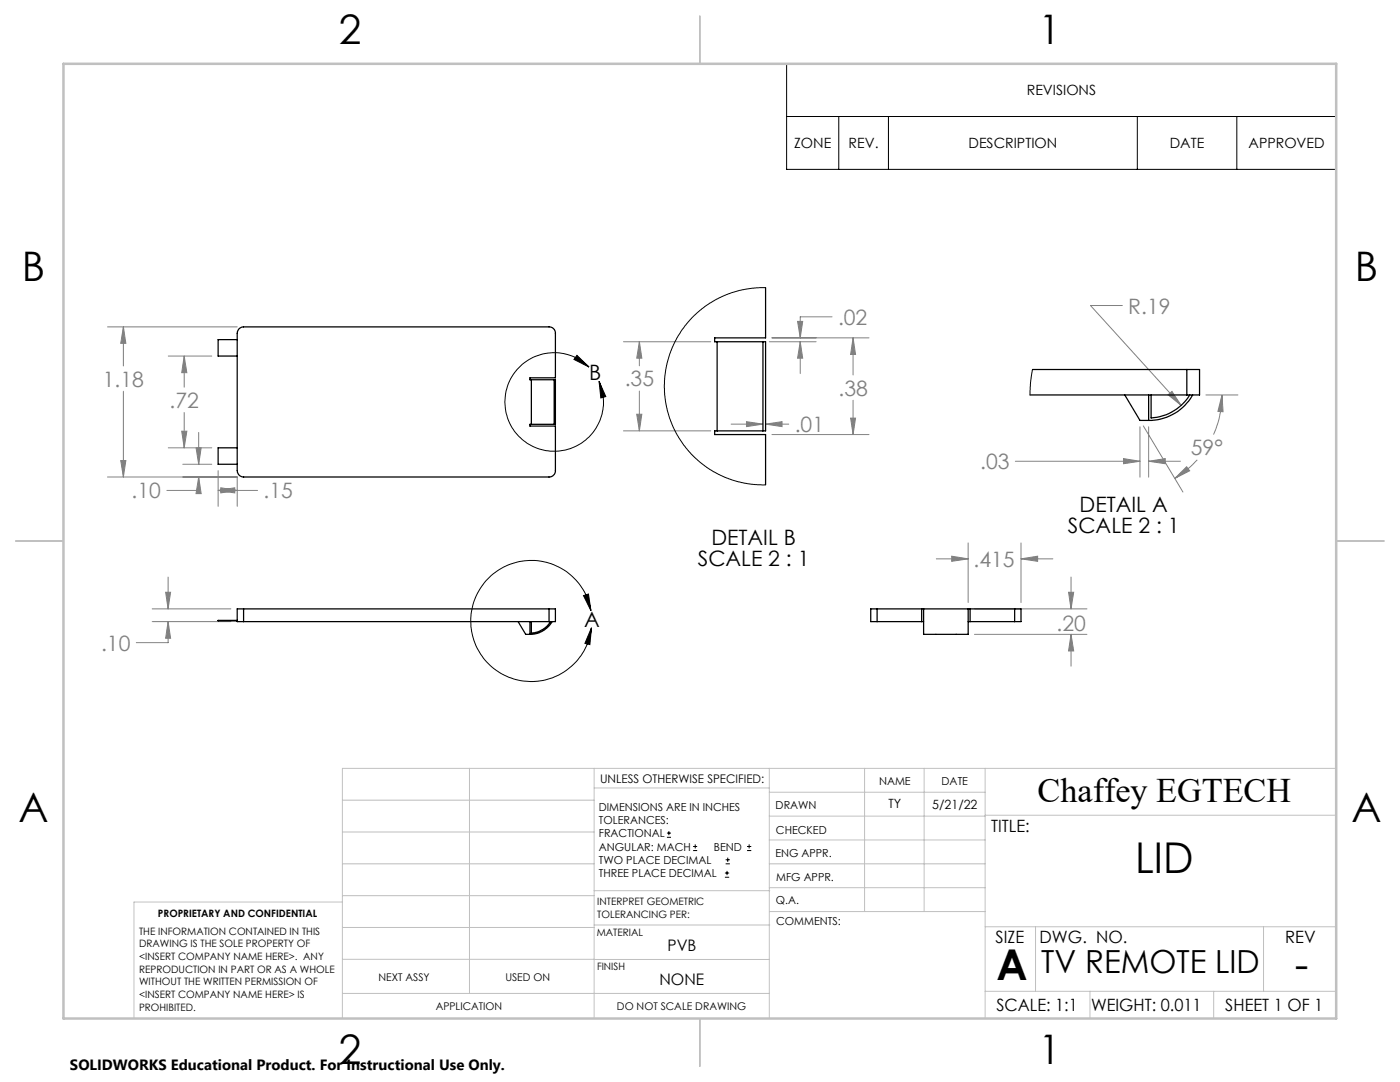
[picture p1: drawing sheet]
<svg xmlns="http://www.w3.org/2000/svg" width="279mm" height="216mm" viewBox="0 0 279 216" stroke-linecap="round" stroke-linejoin="round" font-family="sans-serif">
<g fill="none" stroke="#000" stroke-width=".2">
<path d="M157 12.7h109.7v21.1h-109.7zM157 23.2h109.7M167.4 23.2v10.6M177.3 23.2v10.6M227 23.2v10.6M246.8 23.2v10.6M115.1 70.9l2.4 2.3-3-1.5zM117.5 73.2a9.8 9.8 0 0 0-16 3.4 9.8 9.8 0 0 0 9.4 13.5 9.8 9.8 0 0 0 8.7-14M119.6 76.1l1.3 3-1 .3zM116.5 118.9l.9-.4 .5 3.3zM117.9 121.8a12.1 12.1 0 0 0-18.7-7.8 12.1 12.1 0 0 0 .6 20.3 12.1 12.1 0 0 0 18.2-9M118 125.3l-.3 3.3-1-.2z"/>
<path d="M133.1 167.1h.8M133.1 166.2h.8M133.5 165.8v.9M138.3 169.7h.8M138.3 168.9h.8M138.7 168.5v.8M144.7 175h.8M144.7 174.2h.8M144.8 172.4h.9M144.8 171.6h.9M145.1 173.8v.8M145.2 171.1v.9"/>
<path d="M149.1 169.7h.8M149.1 168.9h.8M149.5 168.5v.8"/>
</g>
<g fill="none" stroke="#808080" stroke-width=".2">
<path d="M21.4 65.2h25.9M24.6 65.2l.5 3.3h-1zM24.6 65.2v7.8M24.6 78.1v17.1M33.6 71h8.7M36.8 71l.5 3.4h-1zM36.8 71v6.3M124.4 68.2h17.5M127.6 68.2l.5 3.3h-1zM127.6 68.2v4.8M127.6 78v8M153.5 68.2h9.4"/>
<path d="M154.1 67.4h19.3M159.2 64.1h1l-.5 3.3zM159.7 68.2l.5 3.3h-1zM159.7 68.2v6.3M166.1 63.2h-6.4v4.2M170.3 67.4l.4 3.3h-.9zM170.3 67.4v7.4M170.3 79.9v6.8M224 61h-6.4l18.1 19.9M233.1 78.8l.8-.7 1.8 2.8zM240.7 78.8h6.4M243.9 78.8l.2 3.4-1-.1z"/>
<path d="M243.9 78.8l-.1 .6a18.6 18.6 0 0 1-1.6 7.3M21.4 95.2h25.9v5.8M24.1 91.9h1l-.5 3.3zM33.6 89.4h8.7M36.3 86h1l-.5 3.4zM36.5 92.6h5.8M36.8 82.3v7.1M39.1 89.4h1l-.4 3.2zM39.7 95.2l.4 3.3h-1zM39.7 95.2v2.7h-6.4M39.7 86.3v6.3M43.5 97.9l3.3-.6v1.1z"/>
<path d="M43.5 97.9h7.9M43.5 93.9v7.1M44.1 97.3l3.2 .6-3.2 .5zM124.4 86h17.5M127.1 82.7h1l-.5 3.3zM145.9 84.6h6.4M149 84.1l3.3 .5-3.3 .5zM152.8 84.6l3.3-.5v1zM152.8 84.6h4.6M154.1 86.7h19.3M169.8 83.4h.9l-.4 3.3zM202.6 92h24.9"/>
<path d="M224.2 91.5l3.3 .5-3.3 .5zM227.5 85.2v10M228.2 85l7.9 13.2M229.2 92l3.4-.5v1zM229.2 85.2v10M229.2 92h6.4M234.5 95.5l2.3-2.4 .6 .8zM238.9 91.8a21.5 21.5 0 0 1-4.4 3.7M33.1 118.2h.9l-.5 3.3zM33.5 115.1v6.4M186.9 111.5h6.3M189.9 111l3.3 .5-3.3 .5z"/>
<path d="M193.2 108.3v11.9M203.8 111.5l3.3-.5v1zM203.8 108.3v11.9M203.8 111.5h6.3M213.3 118.2h1l-.6 3.3zM213.7 115.1v6.4M30.4 124h15.7M30.4 121.5h15.7M33.5 124l.5 3.4h-.9zM33.5 124v4.2h-6.3M194.5 121.5h22.4M194.5 126.6h22.4"/>
<path d="M213.7 126.6l.6 3.3h-1zM213.7 126.6v6.3"/>
</g>
<g fill="none" stroke="#c0c0c0" stroke-width=".2">
<path d="M68.3 159.7h50.3M93.7 153.3v44.9M118.6 153.3v49.9M118.6 157.2h34.9M153.5 153.3v49.9M153.5 158.1h43.1M172.5 153.3v28.6M184.4 153.3v28.6M196.6 153.3v49.9M266.7 153.3h-198.4v49.9M68.3 178.7h50.3M68.3 172.4h50.3"/>
<path d="M68.3 166h50.3M68.3 180h-41.6v23.2M118.6 177.7h35M153.5 167.6h43.1M153.5 162.8h43.1M153.5 172.4h43.1M153.5 177.1h43.1M196.6 162.7h70.1M68.3 198.2h85.2M68.3 191.4l85.2 .1M68.3 185.1h50.3M118.6 184.6h35"/>
<path d="M153.6 181.9h43M196.6 197.8h70.1M196.6 184.9h70.1M206.7 184.9v12.9M217.5 197.8v5.4M242.2 197.8v5.4M252.2 184.9v12.9"/>
</g>
<path d="M139.7 3.2v9.5M3.1 107.9h9.6M266.7 107.9h9.5M139.7 203.2v9.6" fill="none" stroke="#c0c0c0" stroke-width=".25"/>
<path d="M12.7 12.7h254v190.5h-254z" fill="none" stroke="#c0c0c0" stroke-width=".5"/>
<path d="M116.5 118.9l.9-.4 .5 3.3zM118 125.3l-.3 3.3-1-.2zM115.1 70.9l2.4 2.3-3-1.5zM119.6 76.1l1.3 3-1 .3z" fill="#000"/>
<path d="M33.5 124l.5 3.4h-.9zM33.1 118.2h.9l-.5 3.3zM39.1 89.4h1l-.4 3.2zM39.7 95.2l.4 3.3h-1zM43.5 97.9l3.3-.6v1.1zM44.1 97.3l3.2 .6-3.2 .5zM24.6 65.2l.5 3.3h-1zM24.1 91.9h1l-.5 3.3zM36.8 71l.5 3.4h-1zM36.3 86h1l-.5 3.4zM213.3 118.2h1l-.6 3.3zM213.7 126.6l.6 3.3h-1zM189.9 111l3.3 .5-3.3 .5zM203.8 111.5l3.3-.5v1zM234.5 95.5l2.3-2.4 .6 .8zM243.9 78.8l.2 3.4-1-.1zM233.1 78.8l2.6 2.1-1.8-2.8zM229.2 92l3.4-.5v1zM224.2 91.5l3.3 .5-3.3 .5zM149 84.1l3.3 .5-3.3 .5zM152.8 84.6l3.3-.5v1zM159.7 68.2l.5 3.3h-1zM159.2 64.1h1l-.5 3.3zM127.1 82.7h1l-.5 3.3zM127.6 68.2l.5 3.3h-1zM169.8 83.4h.9l-.4 3.3zM170.3 67.4l.4 3.3h-.9z" fill="#808080"/>
<g fill="none" stroke="#000" stroke-width=".25">
<path d="M152.8 57.4v10h-10.2v.8h.5M47.3 67.8h-3.8v3.2h3.8M106 75.8h-.2v-.4h5v-9.1a1.28 1.28 0 0 0-1.2-1.1h-61.1a1.27 1.27 0 0 0-1.2 1.3l.1 27.6a1.28 1.28 0 0 0 1.2 1.1h61.1a1.28 1.28 0 0 0 1.1-1.3v-8.9h-5v-.3h.2M106 75.8h4.6M106 75.8v8.9M110.6 75.8h.2v8.9h-.2M110.6 75.8v8.9M143.1 68.2h9.2M143.1 68.2v17.8M152.3 68.2h.5v17.8h-.5M152.3 68.2v17.8M205.6 78.8h31.3"/>
<path d="M206.1 73.7h30.8M224.5 78.8l3 5.1h1.7M229.2 78.8v5.1M229.7 78.8v4.6a9.8 9.8 0 0 0 7.8-4.6M236.9 73.7h2.5v5.1h-2.5M236.9 73.7v5.1M238 78.8a10 10 0 0 1-8.8 5.1M47.3 89.4h-3.8v3.2h3.8M106 84.7h4.6M143.1 86h9.2M143.1 86h-.5v.7h10.2v10M47.3 123.8h-3.8v.1h3.8"/>
<path d="M48.6 121.5h-1.3v2.5h1.3M48.6 121.5v2.5M48.6 121.5h61M48.6 124h61M103.4 124l1.5 2.6h.9M105.8 124v2.6M106 124v2.3a4.9 4.9 0 0 0 3.9-2.3M109.6 121.5h1.2v2.5h-1.2M109.6 121.5v2.5M110.2 124a5.1 5.1 0 0 1-4.4 2.6M175 121.5h-1.2v2.5h1.2M175 121.5h27.5"/>
<path d="M175 124h9.3M175 121.5v2.5M183.9 121.5v2.5M184.3 121.5v5.1h8.9v-5.1M193.2 124h9.3M193.6 121.5v2.5M202.5 121.5h1.3v2.5h-1.3M202.5 121.5v2.5"/>
</g>
<path d="M152.8 57.4h-1.9l-2 .3-3.6 1-3.6 1.8-3.1 2.4-2.4 2.8-1.2 1.8-.8 1.8-1.2 3.7-.4 3.8v2l.4 2.3 1.1 3.6 1 2 1.4 2.2 2.1 2.4 3.2 2.5 3.6 1.7 3.8 1 3.6 .2M206.1 73.7l-.4 2.5-.1 2.6" fill="none" stroke="#000" stroke-width=".2"/>
<g font-size="8.5">
<text x="226.5" y="174.2">LID</text>
<text x="198.9" y="195.5">A</text>
<text x="258.4" y="195.4">-</text>
</g>
<g font-size="8.1">
<text x="67.6" y="8.9">2</text>
<text x="207.3" y="8.9">1</text>
<text x="4.4" y="56.2">B</text>
<text x="270.4" y="56.2">B</text>
<text x="3.7" y="164.1">A</text>
<text x="269.7" y="164.1">A</text>
<text x="67.6" y="212.4">2</text>
<text x="207.3" y="212.4">1</text>
</g>
<text font-size="6.9" x="207.1" y="160.1">Chaffey EGTECH</text>
<text font-size="6.3" x="207.8" y="194.1">TV REMOTE LID</text>
<g font-size="4.2" fill="#808080">
<text x="167.2" y="64.8">.02</text>
<text x="225.2" y="62.6">R.19</text>
<text x="20.5" y="77.1">1.18</text>
<text x="124.7" y="77.1">.35</text>
<text x="33.8" y="81.4">.72</text>
<text x="167.3" y="78.9">.38</text>
<text x="158.6" y="86.2">.01</text>
<text x="195.6" y="93.6">.03</text>
<text x="237.7" y="90.8">59°</text>
<text x="26.3" y="99.4">.10</text>
<text x="52.6" y="99.4">.15</text>
<text x="194.3" y="113.1">.415</text>
<text x="210.8" y="125.8">.20</text>
<text x="20.2" y="129.8">.10</text>
</g>
<g font-size="4.2">
<text x="117.5" y="75.9">B</text>
<text x="213.1" y="106.4">SCALE 2 : 1</text>
<text x="215.5" y="102.3">DETAIL A</text>
<text x="139.3" y="113">SCALE 2 : 1</text>
<text x="142" y="108.8">DETAIL B</text>
<text x="116.6" y="125.1">A</text>
</g>
<g font-size="3.4">
<text x="197.8" y="166">TITLE:</text>
<text x="198.7" y="188.1">SIZE</text>
<text x="207.5" y="188.1">DWG. NO.</text>
<text x="256.5" y="188.2">REV</text>
<text x="198.8" y="201.7">SCALE: 1:1</text>
<text x="217.7" y="201.8">WEIGHT: 0.011</text>
<text x="244.5" y="201.7">SHEET 1 OF 1</text>
</g>
<g font-size="3.2">
<text x="133.2" y="189.8">PVB</text>
<text x="131.6" y="196.6">NONE</text>
</g>
<text font-size="3" x="14" y="213.5">SOLIDWORKS Educational Product. For Instructional Use Only.</text>
<g font-size="2.8">
<text x="204.9" y="19">REVISIONS</text>
<text x="158.5" y="29.6">ZONE</text>
<text x="169.4" y="29.6">REV.</text>
<text x="193.3" y="29.6">DESCRIPTION</text>
<text x="233.5" y="29.6">DATE</text>
<text x="249.2" y="29.6">APPROVED</text>
</g>
<g font-size="2.5">
<text x="177.3" y="161.3">TY</text>
<text x="186.1" y="161.4">5/21/22</text>
</g>
<text font-size="2.4" x="119.8" y="156.2">UNLESS OTHERWISE SPECIFIED:</text>
<g font-size="2.2">
<text x="119.5" y="161.8">DIMENSIONS ARE IN INCHES</text>
<text x="154.8" y="161.4">DRAWN</text>
<text x="175.4" y="156.6">NAME</text>
<text x="187.9" y="156.7">DATE</text>
<text x="119.5" y="164.4">TOLERANCES:</text>
<text x="119.5" y="167.1">FRACTIONAL</text>
<text x="154.9" y="166.3">CHECKED</text>
<text x="119.5" y="169.7">ANGULAR: MACH</text>
<text x="119.5" y="172.4">TWO PLACE DECIMAL</text>
<text x="142.5" y="169.7">BEND</text>
<text x="154.8" y="171">ENG APPR.</text>
<text x="119.5" y="175">THREE PLACE DECIMAL</text>
<text x="154.9" y="175.7">MFG APPR.</text>
<text x="154.9" y="180.4">Q.A.</text>
<text x="154.9" y="184.6">COMMENTS:</text>
</g>
<g font-size="2.1">
<text x="75.5" y="195.7">NEXT ASSY</text>
<text x="100.9" y="195.7">USED ON</text>
<text x="86.9" y="201.5">APPLICATION</text>
<text x="123.1" y="201.6">DO NOT SCALE DRAWING</text>
</g>
<g font-size="2">
<text x="31.5" y="182.9">PROPRIETARY AND CONFIDENTIAL</text>
<text x="119.2" y="180.6">INTERPRET GEOMETRIC</text>
<text x="119.2" y="183.1">TOLERANCING PER:</text>
<text x="27.8" y="186.5">THE INFORMATION CONTAINED IN THIS</text>
<text x="27.8" y="189">DRAWING IS THE SOLE PROPERTY OF</text>
<text x="27.8" y="191.6">&lt;INSERT COMPANY NAME HERE&gt;. ANY</text>
<text x="119.1" y="186.7">MATERIAL</text>
<text x="27.8" y="194.1">REPRODUCTION IN PART OR AS A WHOLE</text>
<text x="27.8" y="196.6">WITHOUT THE WRITTEN PERMISSION OF</text>
<text x="119.1" y="193.5">FINISH</text>
<text x="27.8" y="199.1">&lt;INSERT COMPANY NAME HERE&gt; IS</text>
<text x="27.8" y="201.7">PROHIBITED.</text>
</g>
</svg>
